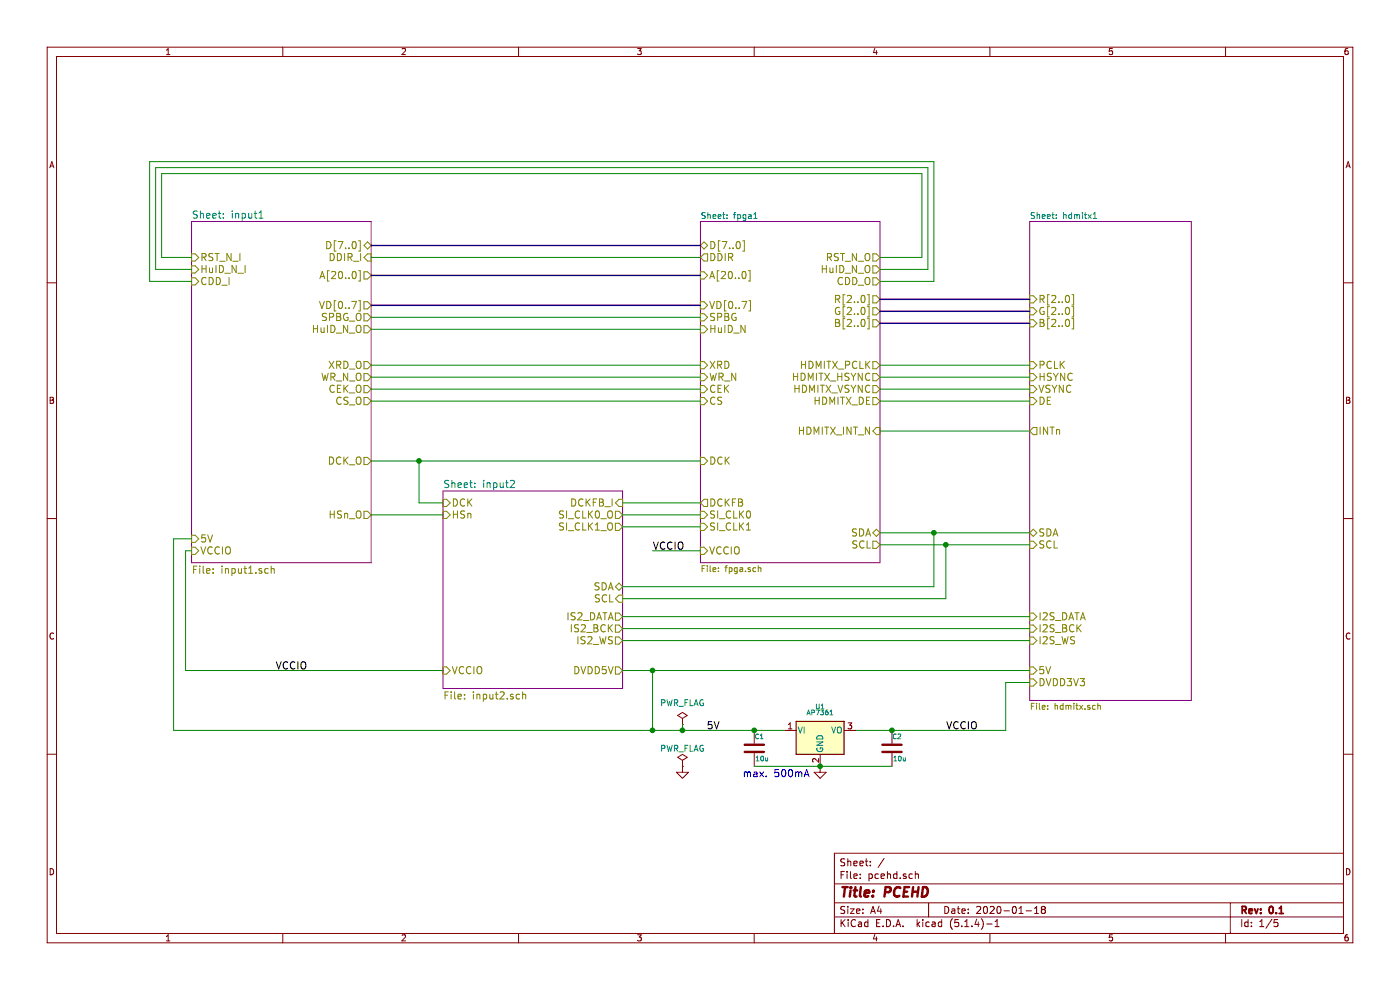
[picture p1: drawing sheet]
EESchema Schematic File Version 4
LIBS:pcehd-cache
EELAYER 30 0
EELAYER END
$Descr A4 11693 8268
encoding utf-8
Sheet 1 5
Title "PCEHD"
Date "2020-01-18"
Rev "0.1"
Comp ""
Comment1 ""
Comment2 ""
Comment3 ""
Comment4 ""
$EndDescr
$Comp
L pcehd-rescue:C-Device C2
U 1 1
P 7450 6250
F 0 "C2" H 7450 6350 40  0000 L CNN
F 1 "10u" H 7456 6165 40  0000 L CNN
F 2 "custom_components:SM0603_Capa_libcms" H 7488 6100 30  0001 C CNN
F 3 "~" H 7450 6250 60  0000 C CNN
	1    7450 6250
	1    0    0    -1  
$EndComp
$Comp
L pcehd-rescue:C-Device C1
U 1 1
P 6300 6250
F 0 "C1" H 6300 6350 40  0000 L CNN
F 1 "10u" H 6306 6165 40  0000 L CNN
F 2 "custom_components:SM0603_Capa_libcms" H 6338 6100 30  0001 C CNN
F 3 "~" H 6300 6250 60  0000 C CNN
	1    6300 6250
	1    0    0    -1  
$EndComp
$Comp
L pcehd-rescue:GND-power #PWR02
U 1 1
P 6850 6400
F 0 "#PWR02" H 6850 6400 30  0001 C CNN
F 1 "GND" H 6850 6330 30  0001 C CNN
F 2 "" H 6850 6400 60  0001 C CNN
F 3 "" H 6850 6400 60  0000 C CNN
	1    6850 6400
	1    0    0    -1  
$EndComp
Text Notes 6200 6500 0    60   ~ 0
max. 500mA
$Comp
L pcehd-rescue:TC1262-33-Regulator_Linear U1
U 1 1
P 6850 6100
F 0 "U1" H 6850 6300 40  0000 C CNN
F 1 "AP7361" H 6850 6250 40  0000 C CNN
F 2 "custom_components:SOT-223_Handsoldering" H 6850 6200 35  0001 C CIN
F 3 "" H 6850 6100 60  0000 C CNN
	1    6850 6100
	1    0    0    -1  
$EndComp
$Comp
L pcehd-rescue:PWR_FLAG-power #FLG01
U 1 1
P 5700 6050
F 0 "#FLG01" H 5700 6145 50  0001 C CNN
F 1 "PWR_FLAG" H 5700 6230 50  0000 C CNN
F 2 "" H 5700 6050 50  0000 C CNN
F 3 "" H 5700 6050 50  0000 C CNN
	1    5700 6050
	1    0    0    -1  
$EndComp
Text Label 5900 6100 0    60   ~ 0
5V
$Comp
L pcehd-rescue:GND-power #PWR01
U 1 1
P 5700 6400
F 0 "#PWR01" H 5700 6400 30  0001 C CNN
F 1 "GND" H 5700 6330 30  0001 C CNN
F 2 "" H 5700 6400 60  0001 C CNN
F 3 "" H 5700 6400 60  0000 C CNN
	1    5700 6400
	1    0    0    -1  
$EndComp
$Comp
L pcehd-rescue:PWR_FLAG-power #FLG02
U 1 1
P 5700 6400
F 0 "#FLG02" H 5700 6475 50  0001 C CNN
F 1 "PWR_FLAG" H 5700 6550 50  0000 C CNN
F 2 "" H 5700 6400 50  0001 C CNN
F 3 "" H 5700 6400 50  0001 C CNN
	1    5700 6400
	1    0    0    -1  
$EndComp
Connection ~ 6300 6100
Connection ~ 6850 6400
Wire Wire Line
	6850 6400 7450 6400
Wire Wire Line
	6300 6400 6850 6400
Wire Wire Line
	7150 6100 7450 6100
Wire Wire Line
	6300 6100 6550 6100
$Sheet
S 5850 1850 1500 2850
U 54FE3A8C
F0 "fpga1" 50
F1 "fpga.sch" 50
F2 "SDA" B R 7350 4450 60 
F3 "SCL" O R 7350 4550 60 
F4 "HDMITX_INT_N" I R 7350 3600 60 
F5 "HDMITX_VSYNC" O R 7350 3250 60 
F6 "HDMITX_HSYNC" O R 7350 3150 60 
F7 "HDMITX_DE" O R 7350 3350 60 
F8 "HDMITX_PCLK" O R 7350 3050 60 
F9 "VCCIO" I L 5850 4600 60 
F10 "WR_N" I L 5850 3150 60 
F11 "CS" I L 5850 3350 60 
F12 "DCK" I L 5850 3850 60 
F13 "CEK" I L 5850 3250 60 
F14 "DDIR" O L 5850 2150 60 
F15 "SPBG" I L 5850 2650 60 
F16 "VD[0..7]" I L 5850 2550 60 
F17 "DCKFB" O L 5850 4200 60 
F18 "SI_CLK0" I L 5850 4300 60 
F19 "SI_CLK1" I L 5850 4400 60 
F20 "D[7..0]" B L 5850 2050 60 
F21 "A[20..0]" I L 5850 2300 60 
F22 "XRD" I L 5850 3050 60 
F23 "HuID_N" I L 5850 2750 60 
F24 "HuID_N_O" O R 7350 2250 60 
F25 "RST_N_O" O R 7350 2150 60 
F26 "R[2..0]" O R 7350 2500 60 
F27 "G[2..0]" O R 7350 2600 60 
F28 "B[2..0]" O R 7350 2700 60 
F29 "CDD_O" O R 7350 2350 60 
$EndSheet
$Sheet
S 8600 1850 1350 4000
U 54FF6758
F0 "hdmitx1" 50
F1 "hdmitx.sch" 50
F2 "DE" I L 8600 3350 60 
F3 "HSYNC" I L 8600 3150 60 
F4 "VSYNC" I L 8600 3250 60 
F5 "SDA" B L 8600 4450 60 
F6 "SCL" I L 8600 4550 60 
F7 "PCLK" I L 8600 3050 60 
F8 "INTn" O L 8600 3600 60 
F9 "DVDD3V3" I L 8600 5700 60 
F10 "5V" I L 8600 5600 60 
F11 "I2S_DATA" I L 8600 5150 60 
F12 "I2S_BCK" I L 8600 5250 60 
F13 "I2S_WS" I L 8600 5350 60 
F14 "R[2..0]" I L 8600 2500 60 
F15 "G[2..0]" I L 8600 2600 60 
F16 "B[2..0]" I L 8600 2700 60 
$EndSheet
$Sheet
S 3700 4100 1500 1650
U 5ECF4034
F0 "input2" 60
F1 "input2.sch" 60
F2 "DCK" I L 3700 4200 60 
F3 "HSn" I L 3700 4300 60 
F4 "DVDD5V" O R 5200 5600 60 
F5 "DCKFB_I" I R 5200 4200 60 
F6 "SDA" B R 5200 4900 60 
F7 "SCL" I R 5200 5000 60 
F8 "SI_CLK1_O" O R 5200 4400 60 
F9 "IS2_DATA" O R 5200 5150 60 
F10 "IS2_BCK" O R 5200 5250 60 
F11 "IS2_WS" O R 5200 5350 60 
F12 "SI_CLK0_O" O R 5200 4300 60 
F13 "VCCIO" I L 3700 5600 60 
$EndSheet
$Sheet
S 1600 1850 1500 2850
U 5A43CDD8
F0 "input1" 60
F1 "input1.sch" 60
F2 "VCCIO" I L 1600 4600 60 
F3 "RST_N_I" I L 1600 2150 60 
F4 "SPBG_O" O R 3100 2650 60 
F5 "DDIR_I" I R 3100 2150 60 
F6 "CEK_O" O R 3100 3250 60 
F7 "WR_N_O" O R 3100 3150 60 
F8 "VD[0..7]" O R 3100 2550 60 
F9 "5V" I L 1600 4500 60 
F10 "DCK_O" O R 3100 3850 60 
F11 "HSn_O" O R 3100 4300 60 
F12 "CS_O" O R 3100 3350 60 
F13 "D[7..0]" B R 3100 2050 60 
F14 "A[20..0]" O R 3100 2300 60 
F15 "HuID_N_I" I L 1600 2250 60 
F16 "HuID_N_O" O R 3100 2750 60 
F17 "XRD_O" O R 3100 3050 60 
F18 "CDD_I" I L 1600 2350 60 
$EndSheet
Wire Wire Line
	3100 3850 3500 3850
Wire Wire Line
	3700 4200 3500 4200
Wire Wire Line
	3500 4200 3500 3850
Connection ~ 3500 3850
Wire Wire Line
	3500 3850 5850 3850
Wire Wire Line
	3100 4300 3700 4300
Wire Wire Line
	5200 4200 5850 4200
Wire Wire Line
	7350 4450 7800 4450
Wire Wire Line
	7350 4550 7900 4550
Wire Wire Line
	5200 4900 7800 4900
Wire Wire Line
	7800 4900 7800 4450
Connection ~ 7800 4450
Wire Wire Line
	7800 4450 8600 4450
Wire Wire Line
	5200 5000 7900 5000
Wire Wire Line
	7900 5000 7900 4550
Connection ~ 7900 4550
Wire Wire Line
	7900 4550 8600 4550
Wire Wire Line
	5200 5150 8600 5150
Wire Wire Line
	5200 5250 8600 5250
Wire Wire Line
	5200 5350 8600 5350
Wire Wire Line
	1600 2150 1350 2150
Wire Wire Line
	7700 1450 7700 2150
Wire Wire Line
	7700 2150 7350 2150
Wire Wire Line
	1350 2150 1350 1450
Wire Wire Line
	1350 1450 7700 1450
Wire Wire Line
	3100 2150 5850 2150
Wire Wire Line
	3100 2650 5850 2650
Wire Wire Line
	3100 3150 5850 3150
Wire Wire Line
	3100 3250 5850 3250
Wire Wire Line
	3100 3350 5850 3350
Wire Wire Line
	5200 4300 5850 4300
Wire Wire Line
	5200 4400 5850 4400
Wire Bus Line
	3100 2050 5850 2050
Wire Bus Line
	3100 2300 5850 2300
Wire Bus Line
	5850 2550 3100 2550
Wire Wire Line
	5200 5600 5450 5600
Wire Wire Line
	5850 4600 5450 4600
Text Label 5450 4600 0    60   ~ 0
VCCIO
Wire Wire Line
	1550 4600 1550 5600
Wire Wire Line
	1550 5600 3700 5600
Wire Wire Line
	1600 4600 1550 4600
Wire Wire Line
	1450 4500 1450 6100
Wire Wire Line
	1450 6100 5450 6100
Wire Wire Line
	1450 4500 1600 4500
Wire Wire Line
	5450 5600 5450 6100
Connection ~ 5450 5600
Wire Wire Line
	5450 5600 8600 5600
Connection ~ 5450 6100
Connection ~ 7450 6100
Wire Wire Line
	7450 6100 8400 6100
Wire Wire Line
	8400 6100 8400 5700
Wire Wire Line
	8400 5700 8600 5700
Text Label 7900 6100 0    60   ~ 0
VCCIO
Text Label 2300 5600 0    60   ~ 0
VCCIO
Wire Bus Line
	7350 2500 8600 2500
Wire Bus Line
	7350 2600 8600 2600
Wire Bus Line
	7350 2700 8600 2700
Wire Wire Line
	7350 3050 8600 3050
Wire Wire Line
	7350 3150 8600 3150
Wire Wire Line
	7350 3250 8600 3250
Wire Wire Line
	7350 3350 8600 3350
Wire Wire Line
	7350 3600 8600 3600
Wire Wire Line
	5450 6100 5700 6100
Wire Wire Line
	7350 2250 7750 2250
Wire Wire Line
	7750 2250 7750 1400
Wire Wire Line
	7750 1400 1300 1400
Wire Wire Line
	1300 1400 1300 2250
Wire Wire Line
	1300 2250 1600 2250
Wire Wire Line
	3100 2750 5850 2750
Wire Wire Line
	3100 3050 5850 3050
Wire Wire Line
	5700 6050 5700 6100
Connection ~ 5700 6100
Wire Wire Line
	5700 6100 6300 6100
Wire Wire Line
	7350 2350 7800 2350
Wire Wire Line
	7800 2350 7800 1350
Wire Wire Line
	7800 1350 1250 1350
Wire Wire Line
	1250 1350 1250 2350
Wire Wire Line
	1250 2350 1600 2350
$EndSCHEMATC
